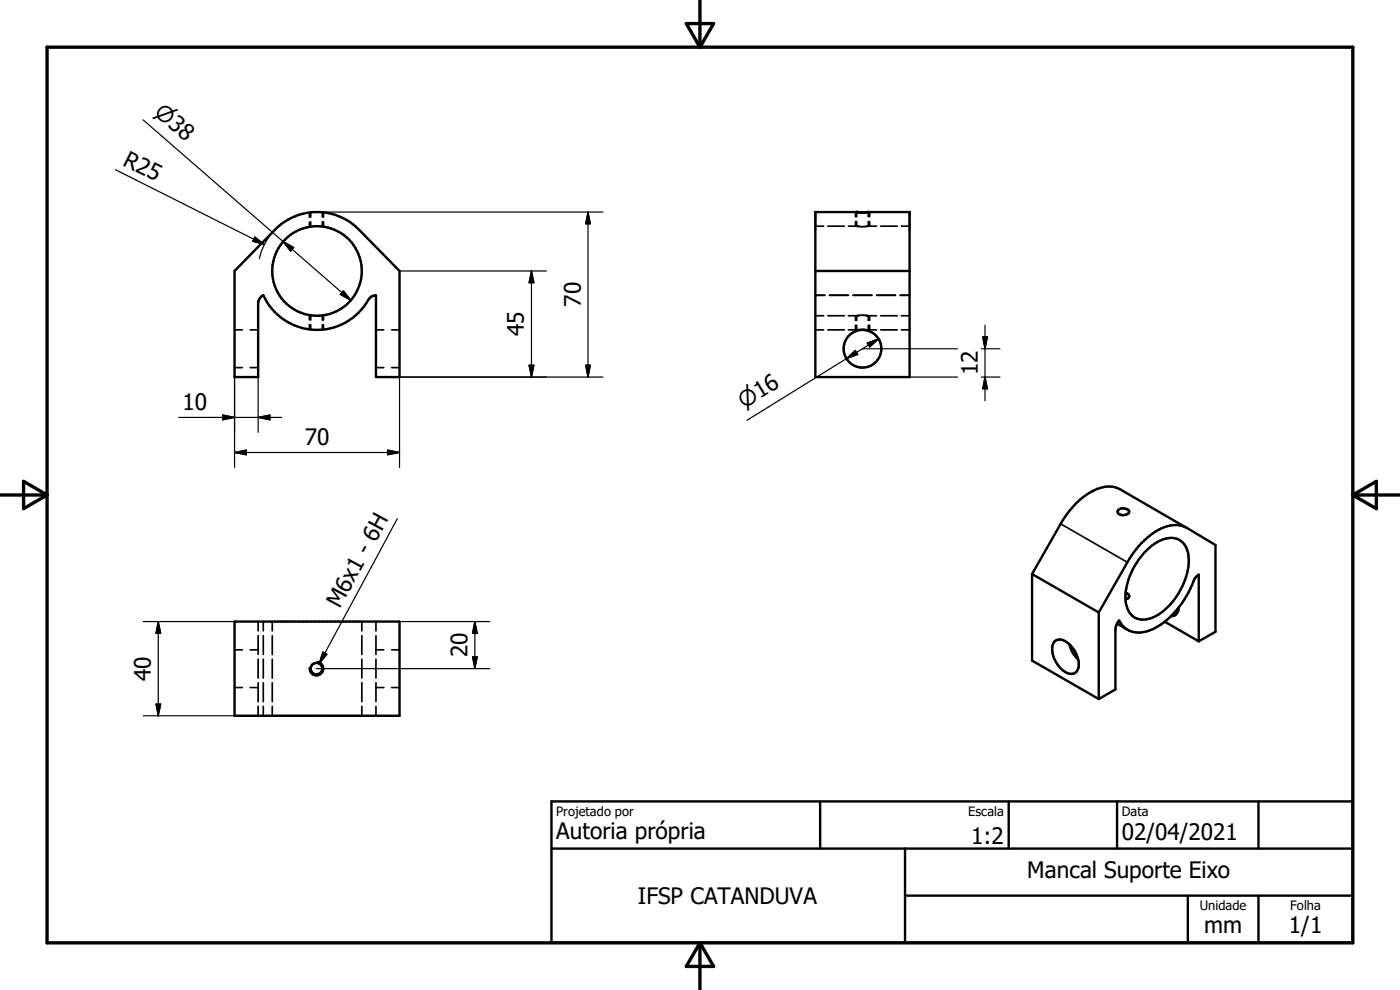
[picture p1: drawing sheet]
<svg xmlns="http://www.w3.org/2000/svg" width="297mm" height="210mm" viewBox="0 0 297 210" stroke-linecap="round" stroke-linejoin="round" font-family="sans-serif">
<g fill="none" stroke="#000" stroke-width=".51">
<path d="M58.3 48.7a12.5 12.5 0 0 1 17.9 0l8.6 8.8v22.5h-5v-17.3l-.7 .1-.5 .3a13.7 13.7 0 0 1-7.6 6.3 12.5 12.5 0 0 1-15.1-6.8l-.8 .6-.3 1v15.8h-5v-22.5zM173 57.5h20M181.8 45h.5M182 45h-9v35h20v-35h-9.3M182 45h.5M182.5 45h.9M184.1 45h-.7M237.2 108.3a1.53 1.53 0 0 1 2.4 .3 1.49 1.49 0 0 1-2.5 .1zM242.9 117.1a7.4 7.4 0 0 1 6.6-2.9 4 4 0 0 1 2.7 4.2 14.4 14.4 0 0 1-7.5 12.5 3.8 3.8 0 0 1-5.8-2.9 13.9 13.9 0 0 1 4-10.9zM251.7 112l-14.1-8.2a6.5 6.5 0 0 0-6.6 .8 17.9 17.9 0 0 0-6 6.5l-6 10.7M49.8 131.9h35v19.9h-35zM219 121.8v18.3l14.1 8.2"/>
<path d="M219 121.8l14.1 8.1M223.9 135.9a2.51 2.51 0 0 1 3.2 1 4.8 4.8 0 0 1 1.4 5.5 2 2 0 0 1-3-.2 5.5 5.5 0 0 1-2-5.8zM226.9 136.7a6.4 6.4 0 0 0 1.8 3.2M233.1 129.9l6.1-10.6a16.4 16.4 0 0 1 8.4-7.7 5.2 5.2 0 0 1 4.2 .4l6.1 3.6v18.4l-3.6 2M233.1 129.9v18.4M237 132.3l2.2 1.3M238.8 125.8a.68 .68 0 0 1 .8 .7 .68 .68 0 0 1-.8 .7M247.1 131.9l7.2 4.1M250.1 128.9a1.66 1.66 0 0 1-1.7 1.8M254.3 136v-14.1l-.8 .8a19.9 19.9 0 0 1-8.4 10.5 5.6 5.6 0 0 1-6.8-.3l-.9-1.3-.5 .8-.2 .9-.1 13-3.5 2M117 170h170v30h-170zM174 170v10"/>
<path d="M214 170v10M237 170v10M267 170v10M117 180h170M192 190h95M192 180v20M252 190v10M267 190v10"/>
<circle cx="67.2" cy="57.5" r="9.5"/>
<circle cx="183" cy="74" r="4"/>
<circle cx="67.1" cy="141.8" r="1.23"/>
</g>
<g fill="none" stroke="#000" stroke-width=".36">
<path d="M65.6 45.1v1M65.6 47.1v1M65.9 45.1v1M65.9 47.1v1M68.4 45v1M68.4 47v1.1M68.6 45.1v1M68.6 47.1v1M173 48h1.7M175.6 48h3.5M180 48h2.1M181.5 45v1"/>
<path d="M181.5 47v1M181.7 47l.1 1 .9 .1 1.5-.1v-1M181.7 45v1M184.2 45v1M184.5 45v1M184.5 47v1M186 48h-2.2M186.8 48h3.6M191.2 48h1.8M49.8 78h1.6M49.8 70h1.6M53.1 78h1.7"/>
<path d="M53.1 70h1.7M65.6 66.9v.9M65.6 68.9v1M65.9 66.9v1M65.9 68.9v1M68.4 66.9v1M68.4 68.9v1M68.6 66.9v1M68.6 68.9v1M79.8 78h1.6M79.8 70h1.6M83.1 78h1.7"/>
<path d="M83.1 70h1.7M173 70h1.7M173 67h1.7M173 62.6h2M175.6 70h3.5M175.6 67h3.5M176 62.6h4M180 67h6M181 62.6h4M181.5 67v1M181.5 69v1M181.7 69v1"/>
<path d="M181.8 70h2.3M182.1 70h-2.1M182.1 67h-.3l-.1 1M183.8 70h2.2M183.8 67h.4v1M184.2 69v1M184.5 67v1M184.5 69v1M186 62.6h4M186.8 70h3.6M186.8 67h3.6M191 62.6h2"/>
<path d="M191.2 70h1.8M191.2 67h1.8M225 111.1l14.2 8.2M49.8 137.9h1.6M53.1 137.9h1.7M54.8 131.9v1.9M54.8 134.9v3.9M54.8 139.8v4M55.9 131.9v1.9M55.9 134.9v3.9M55.9 139.8v4M57.8 131.9v1.9"/>
<path d="M57.8 134.9v3.9M57.8 139.8v4M76.8 131.9v1.9M76.8 134.9v3.9M76.8 139.8v4M79.8 131.9v1.9M79.8 134.9v3.9M79.8 139.8v4M79.8 137.9h1.6M83.1 137.9h1.7M49.8 145.9h1.6M53.1 145.9h1.7"/>
<path d="M54.8 144.8v4M54.8 149.8v2M55.9 144.8v4M55.9 149.8v2M57.8 144.8v4M57.8 149.8v2M67.4 140.4a1.5 1.5 0 0 1 1.2 1.7 1.5 1.5 0 0 1-1.7 1.2 1.5 1.5 0 0 1-1.2-1.7M76.8 144.8v4M76.8 149.8v2M79.8 144.8v4M79.8 149.8v2M79.8 145.9h1.6"/>
<path d="M83.1 145.9h1.7"/>
</g>
<path d="M10 10h277v190h-277zM145.6 5h5.8l-2.9 5zM148.5 0v10M0 105h10M5 102.1l5 2.9-5 2.9zM287 105h10M287 105l5-2.9v5.8zM148.5 200v10M148.5 200l2.9 5h-5.8z" fill="none" stroke="#000" stroke-width=".71"/>
<g fill="none" stroke="#000" stroke-width=".25">
<path d="M24.5 36l31.6 15.9M30.4 25.4l29.7 25.9M54.1 50.3l2 1.6-2.5-.7zM58.3 48.7a12.6 12.6 0 0 0-3.3 6.2M60.1 51.3l14.3 12.4M60.1 51.3l2.2 1.2-.7 .8zM67.3 45h60.6M84.8 57.5h31.1M112.8 57.5v22.5M112.8 57.5l.5 2.5h-1.1zM124.7 45v35M124.7 45l.6 2.5h-1z"/>
<path d="M49.8 80v19.2M54.8 80v11.7M72.9 61.7l1.5 2-2.2-1.2zM112.2 77.5h1.1l-.5 2.5zM124.3 77.5h1l-.6 2.5zM127.9 80h-43.1v19.2M179.6 76.1l1.8-1.8 .6 .9zM179.6 76.1l-21.1 13.1M183 74h20.1M184 72.8l2.4-.9-1.9 1.7zM186.4 71.9l-6.8 4.2M193 80h10.1"/>
<path d="M208.2 80h3.9M208.2 74h3.9M208.5 71.5h1l-.5 2.5zM209 69v16M209 80l.5 2.5h-1zM37.9 88.5h21.8M47.2 88l2.6 .5-2.6 .6zM49.8 96h35M49.8 96l2.4-.5v1zM54.8 88.5l2.5-.5v1.1zM82.2 95.5l2.6 .5-2.6 .5zM84.3 110l-16.6 30.8"/>
<path d="M30.4 131.9h19.4M33.6 131.9l.5 2.4h-1zM33.6 131.9v19.9M68.5 138.3l.8 .5-1.6 2zM84.8 131.9h19.1M100.3 139.4h.9l-.5 2.4zM100.7 131.9v9.9M100.7 131.9l.5 2.4h-.9zM30.4 151.8h19.4M33.1 149.4h1l-.5 2.4zM67.1 141.8h36.8"/>
</g>
<g fill="#000" stroke="#000" stroke-width=".25">
<path d="M54.1 50.3l2 1.6-2.5-.7zM60.1 51.3l2.2 1.2-.7 .8zM112.8 57.5l.5 2.5h-1.1zM124.7 45l.6 2.5h-1zM72.9 61.7l1.5 2-2.2-1.2zM112.2 77.5h1.1l-.5 2.5zM124.3 77.5h1l-.6 2.5zM179.6 76.1l1.8-1.8 .6 .9zM184 72.8l2.4-.9-1.9 1.7zM208.5 71.5h1l-.5 2.5zM47.2 88l2.6 .5-2.6 .6zM49.8 96l2.4-.5v1z"/>
<path d="M54.8 88.5l2.5-.5v1.1zM82.2 95.5l2.6 .5-2.6 .5zM209 80l.5 2.5h-1zM33.6 131.9l.5 2.4h-1zM68.5 138.3l.8 .5-1.6 2zM100.3 139.4h.9l-.5 2.4zM100.7 131.9l.5 2.4h-.9zM33.1 149.4h1l-.5 2.4z"/>
</g>
<g font-size="4.8">
<text x="25.9" y="34.9" transform="rotate(27 25.9 34.9)">R25</text>
<text x="123.2" y="65.1" transform="rotate(-90 123.2 65.1)">70</text>
<text x="111.2" y="71.4" transform="rotate(-90 111.2 71.4)">45</text>
<text x="207.4" y="79.6" transform="rotate(-90 207.4 79.6)">12</text>
<text x="38.7" y="87">10</text>
<text x="64.6" y="94.4">70</text>
<text x="72.1" y="129.3" transform="rotate(-62 72.1 129.3)">M6x1 - 6H</text>
<text x="99.1" y="139.4" transform="rotate(-90 99.1 139.4)">20</text>
<text x="32" y="144.4" transform="rotate(-90 32 144.4)">40</text>
<text x="118" y="178.1">Autoria própria</text>
<text x="206" y="179">1:2</text>
<text x="238" y="178.2">02/04/2021</text>
<text x="135.3" y="191.8">IFSP CATANDUVA</text>
<text x="217.9" y="186.4">Mancal Suporte Eixo</text>
<text x="255.4" y="197.9">mm</text>
<text x="273.4" y="198">1/1</text>
</g>
<g font-size="4.6">
<text x="32.5" y="24.1" transform="rotate(41 32.5 24.1)">n38</text>
<text x="157.9" y="86.7" transform="rotate(-32 157.9 86.7)">n16</text>
</g>
<g font-size="2.7">
<text x="118" y="173.1">Projetado por</text>
<text x="205.4" y="173.1">Escala</text>
<text x="238" y="173">Data</text>
<text x="254.6" y="193.1">Unidade</text>
<text x="273.7" y="193.1">Folha</text>
</g>
</svg>
